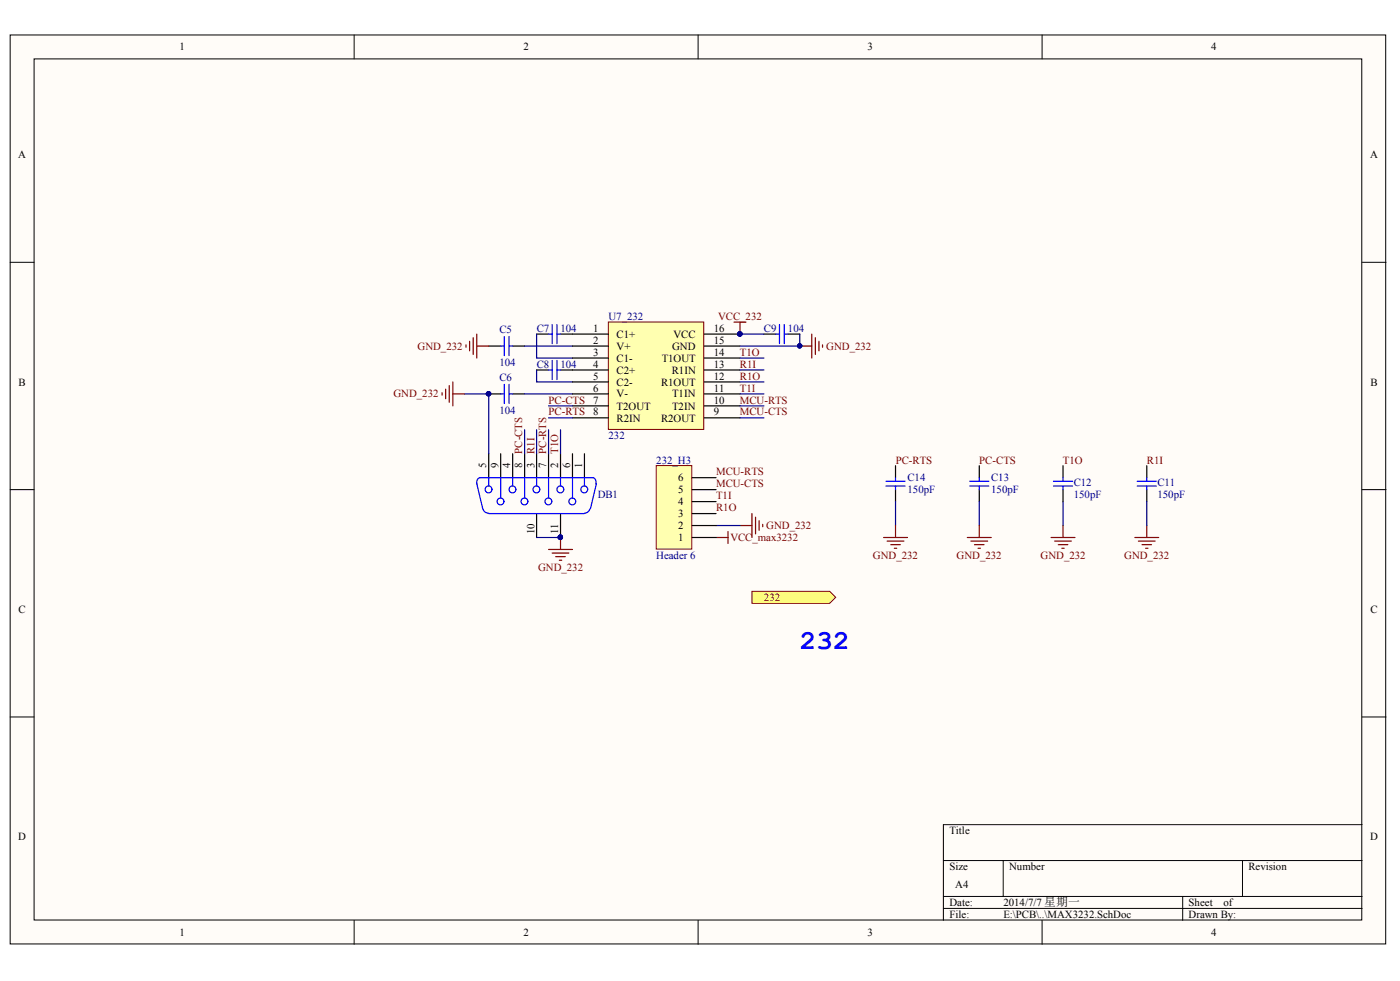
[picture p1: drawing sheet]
<svg xmlns="http://www.w3.org/2000/svg" width="291mm" height="204mm" viewBox="0 0 291 204" stroke-linecap="round" stroke-linejoin="round" font-family="sans-serif">
<g fill="#fffcf8" stroke="#000" stroke-width=".21">
<path d="M2.1 7.3h286v188.9h-286z"/>
<path d="M7.1 12.2h276v179h-276z"/>
</g>
<g fill="none" stroke="#000" stroke-width=".21">
<path d="M73.6 7.3v4.9M145.1 7.3v4.9M216.6 7.3v4.9M2.1 54.5h5M283.2 54.5h4.9M2.1 101.8h5M283.2 101.8h4.9M2.1 149h5M283.2 149h4.9M196.1 178.9h87.1M208.6 178.9v7.4M258.3 178.9v7.4"/>
<path d="M283.2 171.4h-87.1v19.9M73.6 191.3v5M145.1 191.3v5M196.1 186.3h87.1M196.1 188.8h87.1M216.6 191.3v5M245.9 186.3v5"/>
</g>
<path d="M94.1 79.4v5M152.6 67h2.5M153.8 67v2.4M166.3 71.9h2.5M168.8 69.4v5M169.5 70.2v3.5M170.2 70.9v2M171 71.7v.5M91.9 81.6v.5M92.6 80.9v2M93.4 80.1v3.5M94.1 81.9h2.5" fill="none" stroke="#800000" stroke-width=".25"/>
<g fill="#000080" stroke="#000080" stroke-width=".21">
<circle cx="153.8" cy="69.4" r=".46"/>
<circle cx="166.2" cy="71.9" r=".46"/>
<circle cx="101.6" cy="81.8" r=".46"/>
<circle cx="116.5" cy="111.7" r=".47"/>
</g>
<g fill="none" stroke="#000" stroke-width=".25">
<path d="M101.6 71.9h2.5M106.6 71.9h2.5M111.6 69.4h2.4M111.6 76.9h2.4M116.5 69.4h2.5M116.5 76.9h2.5M101.6 81.9h2.5M101.6 94.3v5M104.1 94.3v5M106.6 81.9h2.5M106.6 94.3v5M109.1 94.3v5"/>
<path d="M111.6 94.3v5M114 94.3v5M116.5 94.3v5M119 94.3v5M121.5 94.3v5M111.6 106.7v5M116.5 106.7v5"/>
</g>
<g fill="none" stroke="#00f" stroke-width=".25">
<path d="M104.1 71.9h.7M104.8 69.9v4M104.8 79.9v4M105.8 69.9v4M105.8 79.9v4M105.8 71.9h.8M114 69.4h.8M114 76.9h.8M114.8 67.5v3.9M114.8 74.9v4M115.8 67.5v3.9M115.8 74.9v4"/>
<path d="M115.8 69.4h.7M115.8 76.9h.7M99.9 99.3h23.3M99.9 99.3a.93 .93 0 0 0-.7 1.3M101.6 99.3v1.7M104.1 81.9h.7M104.1 99.3v4.2M105.8 81.9h.8M106.6 99.3v1.7M109.1 99.3v4.2M111.6 99.3v1.7M114 99.3v4.2"/>
<path d="M116.5 99.3v1.7M119 99.3v4.2M121.5 99.3v1.7M123.2 99.3a.92 .92 0 0 1 .7 1.3M99.1 100.5l1.3 5.3M100.4 105.8a1.21 1.21 0 0 0 1.2 .9M101.6 106.7h19.9M122.6 105.8a1.21 1.21 0 0 1-1.1 .9M124 100.5l-1.3 5.3"/>
<circle cx="101.6" cy="101.7" r=".71"/>
<circle cx="104.1" cy="104.2" r=".71"/>
<circle cx="106.5" cy="101.7" r=".71"/>
<circle cx="109" cy="104.2" r=".71"/>
<circle cx="111.5" cy="101.7" r=".71"/>
<circle cx="114" cy="104.2" r=".71"/>
<circle cx="116.5" cy="101.7" r=".71"/>
<circle cx="119" cy="104.2" r=".71"/>
<circle cx="121.5" cy="101.7" r=".71"/>
</g>
<path d="M109.1 71.9h9.9M111.6 69.4v5h7.4M111.6 76.9v2.5h7.4M109.1 81.9h9.9" fill="none" stroke="#000080" stroke-width=".25"/>
<path d="M126.5 66.9h19.8v22.4h-19.8z" fill="#ffffb0" stroke="#800000" stroke-width=".21"/>
<g fill="none" stroke="#000" stroke-width=".25">
<path d="M119 69.4h7.5M119 71.9h7.5M119 74.4h7.5M119 76.9h7.5M119 79.4h7.5M146.4 69.4h7.4M146.4 71.9h7.4M146.4 74.4h7.4M146.4 76.9h7.4M146.4 79.4h7.4M158.8 69.4h2.5M163.8 69.4h2.5"/>
<path d="M119 81.9h7.5M119 84.4h7.5M119 86.9h7.5M146.4 81.9h7.4M146.4 84.4h7.4M146.4 86.9h7.4M203.6 96.8v2.5M238.4 96.8v2.5M203.6 101.8v2.5M238.4 101.8v2.5"/>
</g>
<g fill="#000080" stroke="#000080" stroke-width=".21">
<circle cx="153.8" cy="69.4" r=".46"/>
<circle cx="116.5" cy="111.7" r=".47"/>
<circle cx="166.2" cy="71.9" r=".46"/>
<circle cx="101.6" cy="81.8" r=".46"/>
</g>
<path d="M153.8 76.9h5M153.8 79.4h5M153.8 69.4h5M166.3 69.4v2.5h-12.5M96.6 81.9h5v12.4M111.6 89.3v5M116.5 89.3v5M153.8 81.9h5M111.6 111.7h4.9M148.9 109.2h4.9M203.6 104.3v4.9" fill="none" stroke="#000080" stroke-width=".25"/>
<g fill="none" stroke="#800000" stroke-width=".25">
<path d="M114 114.2h5M114.8 115h3.5M115.5 115.7h2M116.3 116.4h.5M116.5 111.7v2.5M148.9 111.7h2.4M151.3 110.5v2.5M153.8 109.2h2.5M156.3 106.7v5M157.1 107.5v3.5M157.8 108.2v2M158.6 109v.5"/>
<path d="M201.1 111.7h5M201.8 112.5h3.5M202.6 113.2h2M203.3 114h.5M203.6 109.2v2.5"/>
</g>
<path d="M161.3 69.4h.7M162 67.5v3.9M163 67.5v3.9M163 69.4h.8M203.6 99.3v.7M238.4 99.3v.7M201.6 100h4M201.6 101h4M203.6 101v.8M236.4 100h4M236.4 101h4M238.4 101v.8" fill="none" stroke="#00f" stroke-width=".25"/>
<path d="M156.3 122.9h16.2l1.2 1.3-1.2 1.2h-16.2z" fill-rule="evenodd" fill="#ffff80" stroke="#800000" stroke-width=".21"/>
<path d="M114 84.4h5M114 86.9h5M153.8 84.4h5M153.8 86.9h5" fill="none" stroke="#000080" stroke-width=".25"/>
<path d="M136.4 96.8h7.4v17.3h-7.4z" fill="#ffffb0" stroke="#800000" stroke-width=".21"/>
<path d="M143.9 99.3h5M186.2 96.8v2.5M221 96.8v2.5M143.9 111.7h5M143.9 109.2h5M143.9 106.7h5M143.9 104.3h5M143.9 101.8h5M186.2 101.8v2.5M221 101.8v2.5" fill="none" stroke="#000" stroke-width=".25"/>
<path d="M153.8 74.4h5M109.1 89.3v5M114 89.3v5M186.2 104.3v4.9M221 104.3v4.9M238.4 104.3v4.9" fill="none" stroke="#000080" stroke-width=".25"/>
<path d="M186.2 99.3v.7M221 99.3v.7M184.2 100h4M184.2 101h4M186.2 101v.8M219 100h4M219 101h4M221 101v.8" fill="none" stroke="#00f" stroke-width=".25"/>
<g fill="none" stroke="#800000" stroke-width=".25">
<path d="M96.9 71.7v.5M97.6 70.9v2M98.4 70.2v3.5M99.1 69.4v5M99.1 71.9h2.5M183.7 111.7h5M184.4 112.5h3.5M185.2 113.2h2M185.9 114h.5M186.2 109.2v2.5M218.5 111.7h5M219.2 112.5h3.5"/>
<path d="M220 113.2h2M220.7 114h.5M221 109.2v2.5M235.9 111.7h5M236.7 112.5h3.4M237.4 113.2h2M238.2 114h.4M238.4 109.2v2.5"/>
</g>
<text font-size="5.7" fill="#00f" x="166.3" y="134.9">232</text>
<g font-size="2.3">
<text x="37.3" y="10.5">1</text>
<text x="108.8" y="10.5">2</text>
<text x="180.4" y="10.5">3</text>
<text x="251.8" y="10.5">4</text>
<text x="3.8" y="32.9">A</text>
<text x="284.8" y="32.9">A</text>
<text x="123.3" y="69">1</text>
<text x="123.3" y="71.4">2</text>
<text x="128.2" y="70.2">C1+</text>
<text x="140" y="70.2">VCC</text>
<text x="148.4" y="71.4">15</text>
<text x="148.4" y="69">16</text>
<text x="123.3" y="74">3</text>
<text x="123.3" y="76.4">4</text>
<text x="128.2" y="72.7">V+</text>
<text x="128.2" y="75.2">C1-</text>
<text x="128.2" y="77.7">C2+</text>
<text x="137.6" y="75.2">T1OUT</text>
<text x="139.7" y="77.7">R1IN</text>
<text x="139.7" y="72.7">GND</text>
<text x="148.4" y="76.4">13</text>
<text x="148.4" y="74">14</text>
<text x="3.9" y="80.2">B</text>
<text x="123.3" y="78.9">5</text>
<text x="123.3" y="81.4">6</text>
<text x="123.3" y="83.9">7</text>
<text x="128.2" y="80.2">C2-</text>
<text x="128.2" y="82.6">V-</text>
<text x="137.4" y="80.2">R1OUT</text>
<text x="139.7" y="82.6">T1IN</text>
<text x="148.4" y="83.9">10</text>
<text x="148.4" y="81.4">11</text>
<text x="148.4" y="78.9">12</text>
<text x="284.9" y="80.2">B</text>
<text x="123.3" y="86.3">8</text>
<text x="128.2" y="85.2">T2OUT</text>
<text x="128.2" y="87.6">R2IN</text>
<text x="137.4" y="87.6">R2OUT</text>
<text x="139.7" y="85.2">T2IN</text>
<text x="148.4" y="86.3">9</text>
<text x="101.1" y="97.3" transform="rotate(-90 101.1 97.3)">5</text>
<text x="103.6" y="97.3" transform="rotate(-90 103.6 97.3)">9</text>
<text x="106.1" y="97.3" transform="rotate(-90 106.1 97.3)">4</text>
<text x="108.6" y="97.3" transform="rotate(-90 108.6 97.3)">8</text>
<text x="111.1" y="97.3" transform="rotate(-90 111.1 97.3)">3</text>
<text x="113.5" y="97.3" transform="rotate(-90 113.5 97.3)">7</text>
<text x="116" y="97.3" transform="rotate(-90 116 97.3)">2</text>
<text x="118.5" y="97.3" transform="rotate(-90 118.5 97.3)">6</text>
<text x="121" y="97.3" transform="rotate(-90 121 97.3)">1</text>
<text x="141" y="100.1">6</text>
<text x="141" y="107.5">3</text>
<text x="141" y="105">4</text>
<text x="141" y="102.5">5</text>
<text x="111.1" y="111" transform="rotate(-90 111.1 111)">10</text>
<text x="116" y="111" transform="rotate(-90 116 111)">11</text>
<text x="141" y="112.5">1</text>
<text x="141" y="110">2</text>
<text x="3.9" y="127.4">C</text>
<text x="284.9" y="127.4">C</text>
<text x="197.4" y="173.4">Title</text>
<text x="3.8" y="174.7">D</text>
<text x="284.8" y="174.7">D</text>
<text x="197.4" y="180.9">Size</text>
<text x="198.6" y="184.6">A4</text>
<text x="209.8" y="180.9">Number</text>
<text x="259.6" y="180.9">Revision</text>
<text x="197.4" y="188.3">Date:</text>
<text x="197.4" y="190.8">File:</text>
<text x="208.6" y="188.3">2014/7/7 星期一</text>
<text x="208.6" y="190.8">E:\PCB\..\MAX3232.SchDoc</text>
<text x="247.1" y="188.3">Sheet</text>
<text x="247.1" y="190.8">Drawn By:</text>
<text x="254.4" y="188.3">of</text>
<text x="37.3" y="194.5">1</text>
<text x="108.8" y="194.5">2</text>
<text x="180.4" y="194.5">3</text>
<text x="251.8" y="194.5">4</text>
</g>
<g font-size="2.3" fill="#000080">
<text x="103.8" y="69.2">C5</text>
<text x="111.6" y="69">C7</text>
<text x="116.5" y="69">104</text>
<text x="126.5" y="66.5">U7_232</text>
<text x="158.8" y="69">C9</text>
<text x="163.8" y="69">104</text>
<text x="103.8" y="76.1">104</text>
<text x="111.6" y="76.4">C8</text>
<text x="116.5" y="76.4">104</text>
<text x="103.8" y="79.2">C6</text>
<text x="103.8" y="86.1">104</text>
<text x="126.5" y="91.3">232</text>
<text x="136.4" y="96.3">232_H3</text>
<text x="188.7" y="100.1">C14</text>
<text x="206" y="100.1">C13</text>
<text x="223.2" y="101.1">C12</text>
<text x="240.6" y="101.1">C11</text>
<text x="124.2" y="103.5">DB1</text>
<text x="188.7" y="102.5">150pF</text>
<text x="206" y="102.5">150pF</text>
<text x="223.2" y="103.5">150pF</text>
<text x="240.6" y="103.5">150pF</text>
<text x="136.4" y="116.2">Header 6</text>
</g>
<g font-size="2.3" fill="#800000">
<text x="149.3" y="66.5">VCC_232</text>
<text x="86.8" y="72.7">GND_232</text>
<text x="153.8" y="74">T1O</text>
<text x="153.8" y="76.4">R1I</text>
<text x="171.8" y="72.7">GND_232</text>
<text x="81.8" y="82.6">GND_232</text>
<text x="114" y="83.9">PC-CTS</text>
<text x="153.8" y="78.9">R1O</text>
<text x="153.8" y="81.4">T1I</text>
<text x="153.8" y="83.9">MCU-RTS</text>
<text x="114" y="86.3">PC-RTS</text>
<text x="153.8" y="86.3">MCU-CTS</text>
<text x="108.6" y="94.3" transform="rotate(-90 108.6 94.3)">PC-CTS</text>
<text x="111.1" y="94.3" transform="rotate(-90 111.1 94.3)">R1I</text>
<text x="113.5" y="94.3" transform="rotate(-90 113.5 94.3)">PC-RTS</text>
<text x="116" y="94.3" transform="rotate(-90 116 94.3)">T1O</text>
<text x="148.9" y="98.8">MCU-RTS</text>
<text x="148.9" y="101.3">MCU-CTS</text>
<text x="186.2" y="96.3">PC-RTS</text>
<text x="203.6" y="96.3">PC-CTS</text>
<text x="221" y="96.3">T1O</text>
<text x="238.4" y="96.3">R1I</text>
<text x="148.9" y="106.3">R1O</text>
<text x="148.9" y="103.8">T1I</text>
<text x="151.8" y="112.5">VCC_max3232</text>
<text x="159.3" y="110">GND_232</text>
<text x="111.9" y="118.7">GND_232</text>
<text x="181.5" y="116.2">GND_232</text>
<text x="198.9" y="116.2">GND_232</text>
<text x="216.3" y="116.2">GND_232</text>
<text x="233.7" y="116.2">GND_232</text>
<text x="158.8" y="124.9">232</text>
</g>
</svg>
